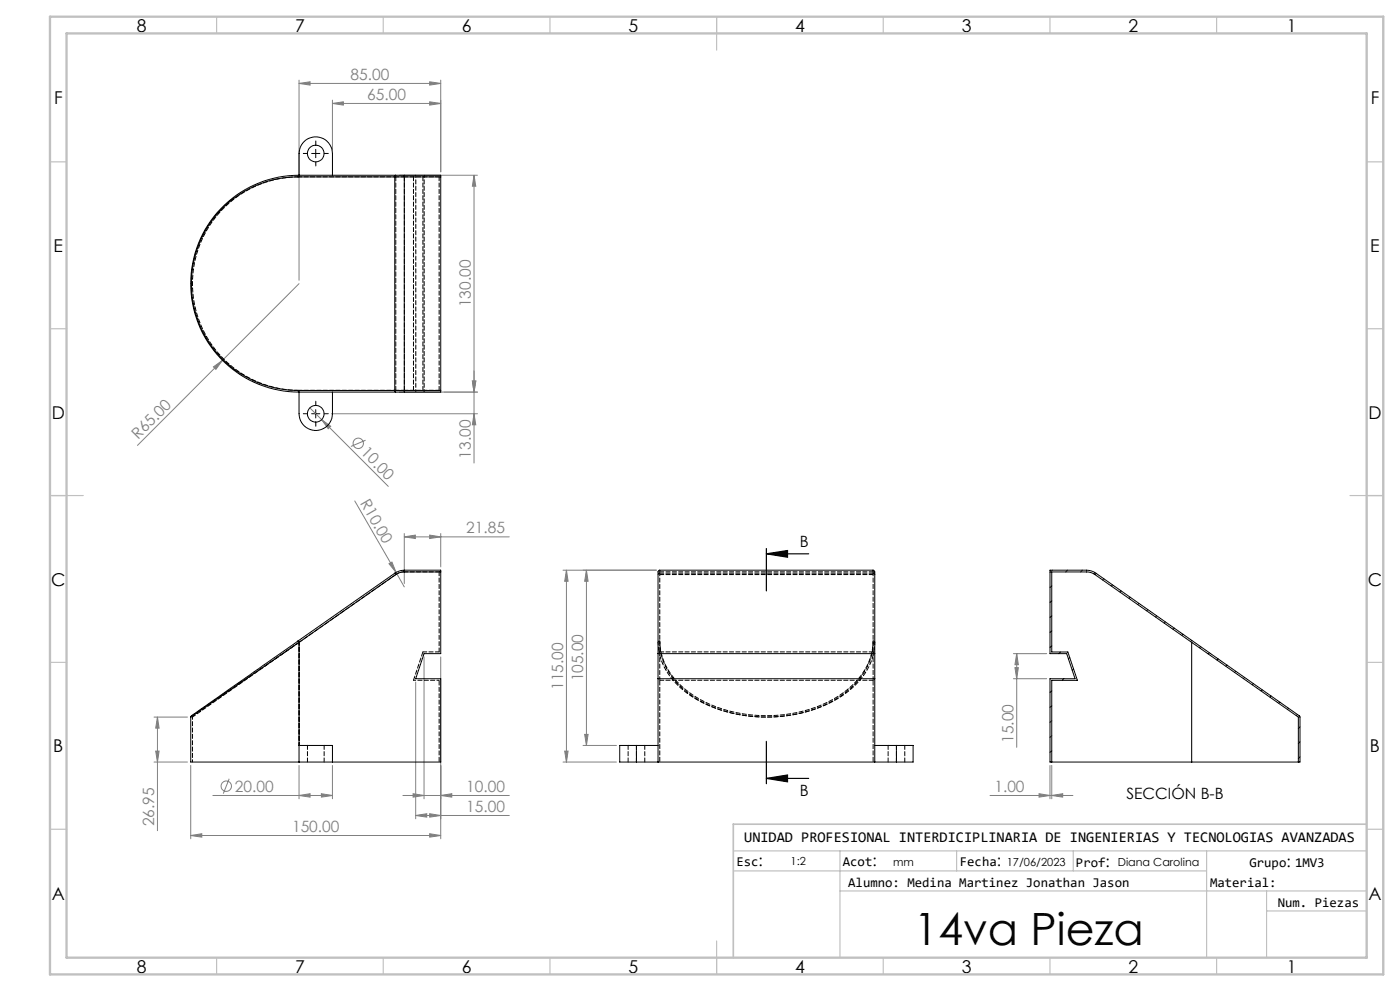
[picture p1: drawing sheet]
<svg xmlns="http://www.w3.org/2000/svg" width="420mm" height="297mm" viewBox="0 0 420 297" stroke-linecap="round" stroke-linejoin="round" font-family="sans-serif">
<g fill="none" stroke="#808080" stroke-width=".3">
<path d="M89.7 25l3.3-.5v1zM89.7 24v60M89.7 25h42.5M99.7 31l3.3-.5v1zM99.7 30v15M99.7 31h32.5M128.9 30.5l3.3 .5-3.3 .5zM128.9 24.5l3.3 .5-3.3 .5zM132.2 24v27.5M119.7 52.5h23.5M142.2 52.5v86.3M142.2 52.5l.5 3.3h-1z"/>
<path d="M89.7 85l-48.5 48.5M64 110l2.7-2-1.9 2.7zM119.7 117.5h23.5M141.7 114.2h1l-.5 3.3zM93 122.2l23.5 23.6M96.5 125.8l2.7 1.9-.7 .8zM99.5 124h43.7M109.7 131.9l-4.4 1.9M142.2 124l.5 3.3h-1zM106.4 150.1l12.4 21.5M121.3 159.9v15M132.2 159.9v10"/>
<path d="M116.7 168.9l.9-.5 1.2 3.2zM118.8 171.6l2.5 4.3M121.3 160.9l3.3-.5v1zM121.3 160.9h31.5M128.9 160.4l3.3 .5-3.3 .5zM168.9 170.9h28M169.9 170.9l.5 3.3h-1zM169.9 170.9v57.5M175.9 170.9l.5 3.3h-1zM175.9 170.9v52.5M127.2 196.9v42.5M132.2 196.9v54.5"/>
<path d="M304 195.9h10M305 195.9l.5 3.3h-1zM305 195.9v28.1M46.2 214.9h10M47.2 214.9l.5 3.3h-1zM47.2 214.9v34.1M124.7 204.4v41M304 203.4h10M304.5 200.1h1l-.5 3.3zM46.2 228.4h10M46.7 225.1h1l-.5 3.3zM57.2 229.4v22"/>
<path d="M63.9 238.4h35.8M68.8 233.4l-1.8 4.4M89.7 238.4l3.3-.5v1zM89.7 229.4v10M96.4 237.9l3.3 .5-3.3 .5zM99.7 229.4v10M120.9 238.4h31.9M123.9 237.9l3.3 .5-3.3 .5zM132.2 238.4l3.3-.5v1zM168.9 228.4h16M169.4 225.1h1l-.5 3.3zM174.9 223.4h10"/>
<path d="M175.4 220.1h1l-.5 3.3zM297 238.4h24.9M311.7 237.9l3.3 .5-3.3 .5zM315 229.4v10M315.5 238.4l3.3-.5v1zM315.5 229.4v10M57.2 250.4l3.3-.5v1zM57.2 250.4h75M124.7 244.4l3.3-.5v1zM124.7 244.4h28.1M128.9 249.9l3.3 .5-3.3 .5zM128.9 243.9l3.3 .5-3.3 .5z"/>
<circle cx="107.5" cy="132.9" r="1.57"/>
<circle cx="67.9" cy="235.6" r="1.55"/>
</g>
<path d="M229.9 166l6.4-1v2zM229.9 166h12.7M229.9 164.4v12.7M229.9 233.3l6.4-1v2zM229.9 222.2v12.7M229.9 233.3h12.7" fill="none" stroke="#000" stroke-width=".35"/>
<path d="M92.2 46h-1.2M94.7 43.5v-1.3M94.7 48.5v1.2M97.2 46h1.3M92.2 124h-1.2M94.7 121.5v-1.3M94.7 126.5v1.2M97.2 124h1.3" fill="none" stroke="#000" stroke-width=".3" stroke-dasharray="15.2 1.3 1.3 1.3"/>
<path d="M93.5 46h2.5M94.7 44.8v2.5M93.5 124h2.5M94.7 122.8v2.5" fill="none" stroke="#000" stroke-width=".3"/>
<g fill="none" stroke="#c0c0c0" stroke-width=".35">
<path d="M65 5v5M115 5v5M165 5v5M215 5v10M265 5v5M315 5v5M365 5v5M15 48.5h5M410 48.5h5M15 98.5h5M410 98.5h5M15 148.5h10"/>
<path d="M405 148.5h10M15 198.5h5M410 198.5h5M15 248.5h5M220 255h190M252 255v32M287 255v6M322 255v6M362 255v32M410 248.5h5M220 261h142M252 267h158"/>
<path d="M380 273h30M380 267v20M65 287v5M115 287v5M165 287v5M215 282v10M265 287v5M315 287v5M365 287v5"/>
</g>
<path d="M410 247h-190v40" fill="none" stroke="#c0c0c0" stroke-width=".5"/>
<path d="M15 5h400v287h-400zM20 10h390v277h-390z" fill="none" stroke="#c0c0c0" stroke-width=".7"/>
<path d="M229.9 166l6.4-1v2zM229.9 233.3l6.4-1v2z" fill="#000"/>
<g fill="#808080">
<path d="M116.7 168.9l.9-.5 1.2 3.2z"/>
<path d="M64 110l2.7-2-1.9 2.7z"/>
<path d="M96.5 125.8l2.7 1.9-.7 .8z"/>
<path d="M132.2 238.4l3.3-.5v1zM123.9 237.9l3.3 .5-3.3 .5zM128.9 160.4l3.3 .5-3.3 .5zM121.3 160.9l3.3-.5v1zM128.9 30.5l3.3 .5-3.3 .5zM99.7 31l3.3-.5v1zM315.5 238.4l3.3-.5v1zM311.7 237.9l3.3 .5-3.3 .5z"/>
<path d="M57.2 250.4l3.3-.5v1zM128.9 249.9l3.3 .5-3.3 .5zM89.7 238.4l3.3-.5v1zM96.4 237.9l3.3 .5-3.3 .5zM124.7 244.4l3.3-.5v1zM128.9 243.9l3.3 .5-3.3 .5zM89.7 25l3.3-.5v1zM128.9 24.5l3.3 .5-3.3 .5z"/>
<path d="M142.2 124l.5 3.3h-1zM141.7 114.2h1l-.5 3.3z"/>
<path d="M175.4 220.1h1l-.5 3.3zM175.9 170.9l.5 3.3h-1zM304.5 200.1h1l-.5 3.3zM305 195.9l.5 3.3h-1z"/>
<path d="M142.2 52.5l.5 3.3h-1zM141.7 114.2h1l-.5 3.3z"/>
<path d="M47.2 214.9l.5 3.3h-1zM46.7 225.1h1l-.5 3.3zM169.9 170.9l.5 3.3h-1zM169.4 225.1h1l-.5 3.3z"/>
</g>
<g fill="none" stroke="#000" stroke-width=".3">
<path d="M89.4 53a32 32 0 0 0-32 32 32 32 0 0 0 32 32M89.4 53h29M89.7 52.5l-.3 .5M89.7 52.5a32.5 32.5 0 0 0-32.5 32.5 32.5 32.5 0 0 0 32.5 32.5M89.7 52.5v-6.5a5 5 0 0 1 5-5 5 5 0 0 1 5 5v6.5M89.7 52.5h29M118.4 53h2.9M118.4 53v64M118.7 52.5l-.3 .5M118.7 52.5h2.6M121.3 52.5h10.9v.5M121.3 52.5v.5"/>
<path d="M121.3 53v64M121.3 53h10.9M132.2 53v64M89.4 117l.3 .5M89.4 117h29M89.7 117.5v6.5a5 5 0 0 0 5 5 5 5 0 0 0 5-5v-6.5M89.7 117.5h29M118.4 117h2.9M118.4 117l.3 .5M118.7 117.5h2.6M121.3 117v.5M121.3 117h10.9"/>
<path d="M132.2 117v.5h-10.9M118.4 171.8l.3 .4M118.4 171.8l-29 20.3M118.7 172.2l-29 20.3M121.3 170.9h10.9v.5M121.3 170.9v.5M121.3 171.4a4 4 0 0 0-2.6 .8M121.3 170.9l-1.5 .2-1.4 .7M121.3 171.4h10.9M132.2 171.4v24.5h-5l-2.5 7.5h7.5v25h-32.5M315.5 175.6l-.5 .5M315.7 170.9l-.7 .7"/>
<path d="M320.2 170.9l-.5 .5M324.7 170.9l-.5 .5M328.5 171.6l-.4 .4M331.2 173.4l-.4 .4M333.8 175.3l-.4 .3M336.4 177.1l-.3 .4M339.1 179l-.4 .3M89.4 192.1l-31.4 22-.8 .8M89.4 192.1l.3 .4M89.7 192.5l-32.5 22.4M89.7 192.5v35.9M197.4 195.9h65"/>
<path d="M315.5 180.1l-.5 .5M315.5 184.6l-.5 .5M315.5 189.1l-.5 .5M315.5 193.6l-.5 .5M318.2 195.4l-.6 .5M320.9 197.1l-.4 .4M341.7 180.8l-.4 .4M344.3 182.7l-.3 .4M347 184.5l-.4 .4M349.6 186.4l-.3 .3M352.2 188.2l-.3 .4M354.9 190.1l-.4 .3"/>
<path d="M357.5 192.5v35.9M357.5 191.9l-.3 .4M360.2 193.8l-.4 .3M362.8 195.6l-.3 .4M365.5 197.5l-.4 .3M368.1 199.3l-.4 .4M57.2 214.9v13.5h32.5M197.4 203.4h65M315.5 207l-.5 .5M315.5 211.5l-.5 .5M315.5 216l-.5 .5M319.1 203.4l-.5 .5"/>
<path d="M322.1 200.5l-.4 .4M323.2 203.8l-.1 .1M370.7 201.2l-.3 .3M373.4 203l-.4 .4M376 204.9l-.3 .3M378.7 206.7l-.4 .4M381.3 208.6l-.3 .3M384 210.4l-.4 .4M386.6 212.3l-.4 .3M389.2 214.1l-.3 .4M390 217.8l-.5 .5M89.7 223.4h10v5"/>
<path d="M89.7 228.4h10M190.9 223.4h-5v5h5M190.9 228.4h78M190.9 223.4h6.5M190.9 223.4v5M197.4 228.4v-57.1l.5-.4h64.2l.3 .5v57M262.4 223.4h6.5M268.9 223.4h5v5h-5M268.9 223.4v5M315.5 228.4v-24.5h7.7l-2.8-8.5h-4.9v-24h10.4a4 4 0 0 1 2.6 .8l61 42.7v13.5M315.5 220.5l-.5 .5M315.5 225l-.5 .5"/>
<path d="M357.5 228.4h-42.5v-25h7.5l-2.5-7.5h-5v-25h10.9a5 5 0 0 1 2.9 .9l61.1 42.8 .1 13.8h-.5M357.5 228.4h32M390 222.3l-.5 .5M390 226.8l-.5 .5"/>
<circle cx="94.7" cy="46" r="2.5"/>
<circle cx="94.7" cy="124" r="2.49"/>
</g>
<path d="M89.7 53h29M89.7 117h29M197.4 172.2l.5-.4M261.9 171.8l.5 .4M89.7 192.5v30.9M197.4 192.5l.2 2.3M197.6 194.8a21.4 21.4 0 0 0 11.1 14.6 43.9 43.9 0 0 0 43.7-.7 21 21 0 0 0 9.9-14M197.9 192.5a19.8 19.8 0 0 0 10 16.2 42.5 42.5 0 0 0 44.1 0 20.1 20.1 0 0 0 9.9-16.2M197.9 192.1l-.5 .4M261.9 192.1l.5 .4M261.9 192.1a19.8 19.8 0 0 1-9.9 16.2 42.5 42.5 0 0 1-44.1 0 20.1 20.1 0 0 1-10-16.2" fill="none" stroke="#000" stroke-width=".3" stroke-dasharray="1.3 .6" stroke-dashoffset=".4"/>
<g fill="none" stroke="#000" stroke-width=".3" stroke-dasharray="1.3 .6">
<path d="M118.4 171.8l.3 .4M121.3 171.4v-.5M131.7 171.4h.5M197.9 170.9v.5M261.9 170.9v.5M89.5 192.1l.2 .4M126.9 195.4l-2.9 8.5M92.2 223.4v5M97.2 228.4v-5M188.4 223.4v5M190.9 223.4v5M193.4 228.4v-5"/>
<path d="M266.4 223.4v5M268.9 223.4v5M271.4 228.4v-5"/>
</g>
<path d="M131.7 53h-10.4M131.7 117h-10.4M118.7 172.2l1.3-.6 1.3-.2M131.7 171.4h-10.4M89.7 192.5l-32 22.4M197.9 195.4v8.5M261.9 195.4v8.5" fill="none" stroke="#000" stroke-width=".3" stroke-dasharray="1.3 .6" stroke-dashoffset=".2"/>
<g fill="none" stroke="#000" stroke-width=".3" stroke-dasharray="1.3 .6" stroke-dashoffset=".1">
<path d="M121.3 53v64M124 53v64M126.9 53v64M118.7 117v-64M131.7 117v-64M131.7 171.4v24M197.9 171.4h64M197.9 171.4v24M197.9 171.8h64M197.9 172.2h64M261.9 171.4v24M89.7 192.5l29-20.3"/>
<path d="M131.7 195.4h-4.8M261.9 195.4h-64M261.9 203.9h-64"/>
</g>
<path d="M131.7 203.9v24.5M197.9 203.9v24.5M261.9 203.9v24.5" fill="none" stroke="#000" stroke-width=".3" stroke-dasharray="1.3 .6" stroke-dashoffset="-.2"/>
<path d="M57.7 214.9v13.5M124 203.9h7.7" fill="none" stroke="#000" stroke-width=".3" stroke-dasharray="1.3 .6" stroke-dashoffset=".6"/>
<path d="M89.7 117a32 32 0 0 1-32-32 32 32 0 0 1 32-32M57.2 214.9l32.5-22.4" fill="none" stroke="#000" stroke-width=".3" stroke-dasharray="1.3 .6" stroke-dashoffset="-.1"/>
<path d="M124.7 52.5v65M127.2 52.5v65M262.3 194.7l.1-2.2" fill="none" stroke="#000" stroke-width=".3" stroke-dasharray="1.3 .6" stroke-dashoffset=".5"/>
<path d="M121.3 53h-2.6M118.7 117h2.6" fill="none" stroke="#000" stroke-width=".3" stroke-dasharray="1.3 .6" stroke-dashoffset=".3"/>
<text font-size="13.3" x="274.2" y="283.2">14va Pieza</text>
<g font-size="5.3">
<text x="41" y="9.5">8</text>
<text x="88.5" y="9.5">7</text>
<text x="138.5" y="9.5">6</text>
<text x="188.5" y="9.5">5</text>
<text x="238.5" y="9.5">4</text>
<text x="288.5" y="9.5">3</text>
<text x="338.5" y="9.5">2</text>
<text x="386" y="9.5">1</text>
<text x="16.2" y="31.3">F</text>
<text x="411.2" y="31.3">F</text>
<text x="16.1" y="75.5">E</text>
<text x="411.1" y="75.5">E</text>
<text x="15.5" y="125.5">D</text>
<text x="410.5" y="125.5">D</text>
<text x="15.4" y="175.5">C</text>
<text x="410.4" y="175.5">C</text>
<text x="16" y="225.5">B</text>
<text x="411" y="225.5">B</text>
<text x="15.5" y="269.8">A</text>
<text x="410.5" y="269.8">A</text>
<text x="41" y="291.5">8</text>
<text x="88.5" y="291.5">7</text>
<text x="138.5" y="291.5">6</text>
<text x="188.5" y="291.5">5</text>
<text x="238.5" y="291.5">4</text>
<text x="288.5" y="291.5">3</text>
<text x="338.5" y="291.5">2</text>
<text x="386" y="291.5">1</text>
</g>
<g font-size="4.7" fill="#808080">
<text x="105.2" y="24">85.00</text>
<text x="110.2" y="30">65.00</text>
<text x="141.2" y="92.1" transform="rotate(-90 141.2 92.1)">130.00</text>
<text x="41.5" y="131.8" transform="rotate(-45 41.5 131.8)">R65.00</text>
<text x="108.1" y="135.9" transform="rotate(45 108.1 135.9)">10.00</text>
<text x="141.2" y="137.5" transform="rotate(-90 141.2 137.5)">13.00</text>
<text x="107.9" y="150.7" transform="rotate(60 107.9 150.7)">R10.00</text>
<text x="139.9" y="159.9">21.85</text>
<text x="168.9" y="206.7" transform="rotate(-90 168.9 206.7)">115.00</text>
<text x="174.9" y="204.2" transform="rotate(-90 174.9 204.2)">105.00</text>
<text x="304" y="222.7" transform="rotate(-90 304 222.7)">15.00</text>
<text x="70.5" y="237.3">20.00</text>
<text x="139.9" y="237.4">10.00</text>
<text x="298.3" y="237.4">1.00</text>
<text x="139.9" y="243.4">15.00</text>
<text x="46.2" y="247.7" transform="rotate(-90 46.2 247.7)">26.95</text>
<text x="87.6" y="249.4">150.00</text>
</g>
<g font-size="4.7">
<text x="240" y="163.8">B</text>
<text x="240" y="238.6">B</text>
<text x="337.9" y="239.4">SECCIÓN B-B</text>
<text x="227.6" y="259.5">:</text>
<text x="261.7" y="259.5">:</text>
<text x="299" y="259.5">:</text>
<text x="331.7" y="259.9">:</text>
<text x="385.9" y="259.9">:</text>
</g>
<text font-size="4.4" x="223.3" y="252.5">UNIDAD PROFESIONAL INTERDICIPLINARIA DE INGENIERIAS Y TECNOLOGIAS AVANZADAS</text>
<g font-size="4">
<text x="220.9" y="259.4">Esc</text>
<text x="252.9" y="259.4">Acot</text>
<text x="287.9" y="259.4">Fecha</text>
<text x="322.8" y="259.9">Prof</text>
<text x="374.8" y="259.9">Grupo 1MV3</text>
<text x="254.5" y="265.7">Alumno: Medina Martinez Jonathan Jason</text>
<text x="363" y="265.7">Material:</text>
<text x="383.3" y="271.7">Num. Piezas</text>
</g>
<g font-size="3.3">
<text x="237.2" y="259.3">1:2</text>
<text x="267.9" y="259.5">mm</text>
<text x="302" y="259.5">17/06/2023</text>
<text x="335.3" y="259.5">Diana Carolina</text>
</g>
</svg>
